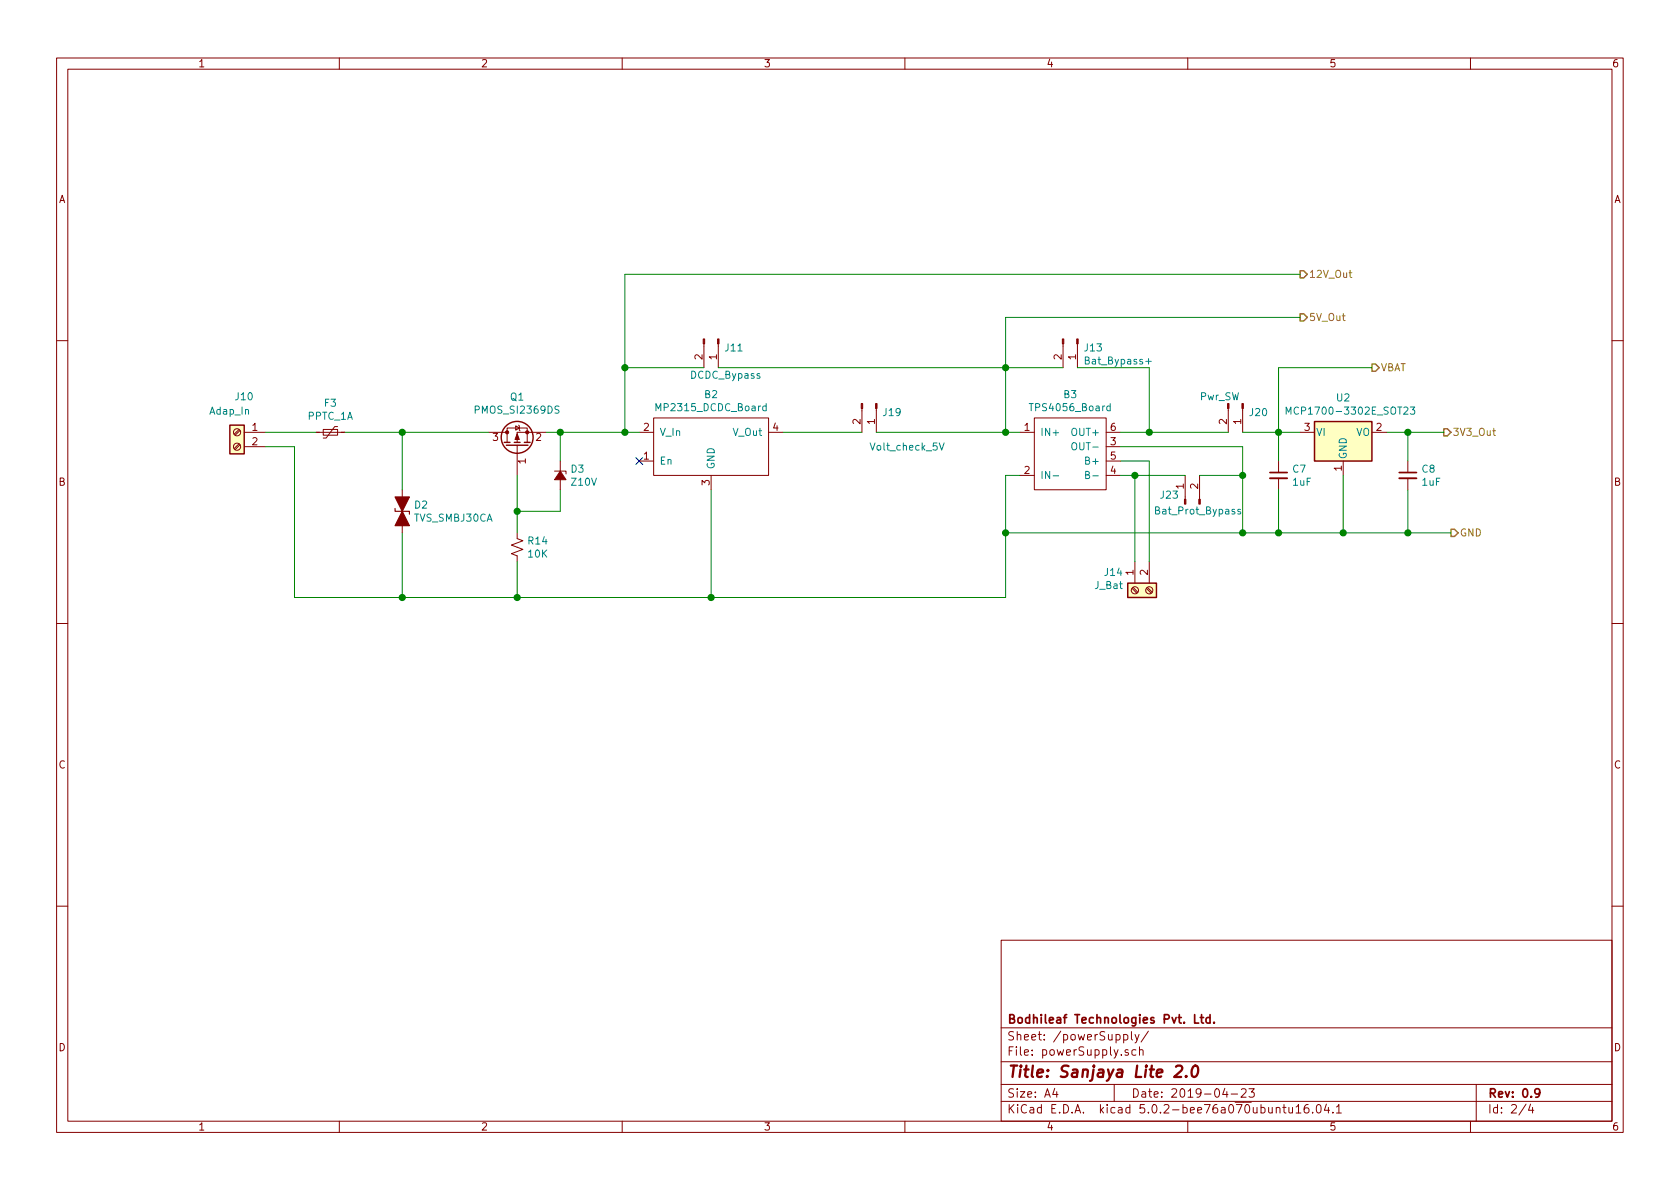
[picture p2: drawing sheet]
EESchema Schematic File Version 4
LIBS:sanjaya_lite2-cache
EELAYER 26 0
EELAYER END
$Descr A4 11693 8268
encoding utf-8
Sheet 2 4
Title "Sanjaya Lite 2.0"
Date "2019-04-23"
Rev "0.9"
Comp "Bodhileaf Technologies Pvt. Ltd."
Comment1 ""
Comment2 ""
Comment3 ""
Comment4 ""
$EndDescr
$Comp
L Custom_Misc:TPS4056_Board B3
U 1 1
P 7450 3150
F 0 "B3" H 7450 3565 50  0000 C CNN
F 1 "TPS4056_Board" H 7450 3474 50  0000 C CNN
F 2 "Custom Boards:TP4056_Module" H 7450 3200 50  0001 C CNN
F 3 "https://www.aliexpress.com/item/TP4056-5V-1A-Lipo-Battery-Charging-Board-18650-Charger-Module-lithium-battery-MICRO-Mini-USB-Interface/32874577354.html?ws_ab_test=searchweb0_0,searchweb201602_5_10065_10068_319_10059_10884_317_10887_10696_100031_321_322_10084_453_10083_454_10103_10618_10307_537_536,searchweb201603_51,ppcSwitch_0&algo_expid=a90d5cd1-5ed5-43bb-8358-e4aeb6933b69-0&algo_pvid=a90d5cd1-5ed5-43bb-8358-e4aeb6933b69" H 7450 3200 50  0001 C CNN
	1    7450 3150
	1    0    0    -1  
$EndComp
$Comp
L Connector:Screw_Terminal_01x02 J10
U 1 1
P 1650 3000
F 0 "J10" H 1600 3250 50  0000 C CNN
F 1 "Adap_In" H 1700 3150 50  0000 C CNN
F 2 "Connector_JST:JST_XH_B02B-XH-A_1x02_P2.50mm_Vertical" H 1650 3000 50  0001 C CNN
F 3 "~" H 1650 3000 50  0001 C CNN
	1    1650 3000
	-1   0    0    -1  
$EndComp
$Comp
L Connector:Screw_Terminal_01x02 J14
U 1 1
P 7900 4100
F 0 "J14" V 7773 4180 50  0000 L CNN
F 1 "J_Bat" V 7864 4180 50  0000 L CNN
F 2 "Connector_JST:JST_PH_B2B-PH-K_1x02_P2.00mm_Vertical" H 7900 4100 50  0001 C CNN
F 3 "~" H 7900 4100 50  0001 C CNN
	1    7900 4100
	0    -1   1    0   
$EndComp
Wire Wire Line
	7800 3200 8000 3200
Wire Wire Line
	8000 3200 8000 3900
Wire Wire Line
	7900 3900 7900 3300
Wire Wire Line
	7900 3300 7800 3300
Text HLabel 10050 3000 2    50   Output ~ 0
3V3_Out
Wire Wire Line
	9650 3000 9800 3000
Text HLabel 10100 3700 2    50   Output ~ 0
GND
$Comp
L Device:Q_PMOS_GSD Q1
U 1 1
P 3600 3100
F 0 "Q1" V 3943 3100 50  0000 C CNN
F 1 "PMOS_SI2369DS" V 3852 3100 50  0000 C CNN
F 2 "Package_TO_SOT_SMD:SOT-23" H 3800 3200 50  0001 C CNN
F 3 "~" H 3600 3100 50  0001 C CNN
	1    3600 3100
	0    -1   -1   0   
$EndComp
$Comp
L Device:Polyfuse_Small F3
U 1 1
P 2300 3000
F 0 "F3" V 2095 3000 50  0000 C CNN
F 1 "PPTC_1A" V 2186 3000 50  0000 C CNN
F 2 "Fuse:Fuse_1812_4532Metric_Pad1.30x3.40mm_HandSolder" H 2350 2800 50  0001 L CNN
F 3 "~" H 2300 3000 50  0001 C CNN
	1    2300 3000
	0    1    1    0   
$EndComp
Wire Wire Line
	7100 3300 7000 3300
Wire Wire Line
	7000 2550 7000 3000
Wire Wire Line
	7000 3000 7100 3000
Wire Wire Line
	8650 3100 8650 3300
$Comp
L Custom_Misc:MP2315_DCDC_Board B2
U 1 1
P 4950 3100
F 0 "B2" H 4950 3465 50  0000 C CNN
F 1 "MP2315_DCDC_Board" H 4950 3374 50  0000 C CNN
F 2 "Custom Boards:MCP2315_Module" H 4950 3100 50  0001 C CNN
F 3 "https://www.aliexpress.com/item/Ultra-Small-Size-DC-DC-Step-Down-Power-Supply-Module-3A-Buck-Converter-Adjustable-1-8V/32880983608.html?ws_ab_test=searchweb0_0,searchweb201602_5_10065_10068_319_10059_10884_317_10887_10696_100031_321_322_10084_453_10083_454_10103_10618_10307_537_536,searchweb201603_51,ppcSwitch_0&algo_expid=47a5696e-0ed0-4c22-9de8-635d961a37d2-0&algo_pvid=47a5696e-0ed0-4c22-9de8-635d961a37d2" H 4950 3100 50  0001 C CNN
	1    4950 3100
	1    0    0    -1  
$EndComp
Wire Wire Line
	4350 3000 4450 3000
Text HLabel 9050 1900 2    50   Output ~ 0
12V_Out
Text HLabel 9050 2200 2    50   Output ~ 0
5V_Out
Wire Wire Line
	4350 3000 4350 2550
Wire Wire Line
	7000 2550 7000 2200
Wire Wire Line
	7000 2200 9050 2200
Connection ~ 7000 2550
Text HLabel 9550 2550 2    50   Output ~ 0
VBAT
Wire Wire Line
	4950 3400 4950 4150
$Comp
L Connector:Conn_01x02_Male J11
U 1 1
P 5000 2350
F 0 "J11" V 5060 2390 50  0000 L CNN
F 1 "DCDC_Bypass" V 5250 2150 50  0000 L CNN
F 2 "Resistor_SMD:R_0805_2012Metric_Pad1.15x1.40mm_HandSolder" H 5000 2350 50  0001 C CNN
F 3 "~" H 5000 2350 50  0001 C CNN
	1    5000 2350
	0    1    1    0   
$EndComp
Connection ~ 4350 2550
Wire Wire Line
	4350 2550 4350 1900
Wire Wire Line
	7000 2550 7400 2550
$Comp
L Connector:Conn_01x02_Male J13
U 1 1
P 7500 2350
F 0 "J13" V 7560 2391 50  0000 L CNN
F 1 "Bat_Bypass+" V 7651 2391 50  0000 L CNN
F 2 "Resistor_SMD:R_0805_2012Metric_Pad1.15x1.40mm_HandSolder" H 7500 2350 50  0001 C CNN
F 3 "~" H 7500 2350 50  0001 C CNN
	1    7500 2350
	0    1    1    0   
$EndComp
Connection ~ 7000 3000
Wire Wire Line
	1850 3000 2200 3000
Wire Wire Line
	1850 3100 2050 3100
Wire Wire Line
	2050 3100 2050 4150
$Comp
L Device:D_TVS_ALT D2
U 1 1
P 2800 3550
F 0 "D2" V 2754 3629 50  0000 L CNN
F 1 "TVS_SMBJ30CA" V 2845 3629 50  0000 L CNN
F 2 "Diode_SMD:D_SMB_Handsoldering" H 2800 3550 50  0001 C CNN
F 3 "~" H 2800 3550 50  0001 C CNN
	1    2800 3550
	0    1    1    0   
$EndComp
Wire Wire Line
	2400 3000 2800 3000
Wire Wire Line
	2800 3400 2800 3000
Connection ~ 2800 3000
Wire Wire Line
	2800 3000 3400 3000
Wire Wire Line
	2050 4150 2800 4150
Wire Wire Line
	2800 3700 2800 4150
Connection ~ 2800 4150
Wire Wire Line
	2800 4150 3600 4150
Wire Wire Line
	7000 3300 7000 3700
NoConn ~ 4450 3200
$Comp
L Device:R_Small_US R14
U 1 1
P 3600 3800
F 0 "R14" H 3668 3846 50  0000 L CNN
F 1 "10K" H 3668 3755 50  0000 L CNN
F 2 "Resistor_SMD:R_0805_2012Metric_Pad1.15x1.40mm_HandSolder" H 3600 3800 50  0001 C CNN
F 3 "~" H 3600 3800 50  0001 C CNN
	1    3600 3800
	1    0    0    -1  
$EndComp
Wire Wire Line
	3600 3300 3600 3550
Wire Wire Line
	3600 3900 3600 4150
Wire Wire Line
	3800 3000 3900 3000
Connection ~ 4350 3000
Wire Wire Line
	3900 3200 3900 3000
Connection ~ 3900 3000
Wire Wire Line
	3900 3000 4350 3000
Wire Wire Line
	3900 3550 3600 3550
Wire Wire Line
	3900 3400 3900 3550
Connection ~ 3600 3550
Wire Wire Line
	3600 3550 3600 3700
Wire Wire Line
	3600 4150 4950 4150
Connection ~ 3600 4150
Wire Wire Line
	4350 1900 9050 1900
$Comp
L Connector:Conn_01x02_Male J19
U 1 1
P 6100 2800
F 0 "J19" V 6160 2840 50  0000 L CNN
F 1 "Volt_check_5V" V 6400 2750 50  0000 L CNN
F 2 "Connector_PinHeader_2.54mm:PinHeader_1x02_P2.54mm_Vertical" H 6100 2800 50  0001 C CNN
F 3 "~" H 6100 2800 50  0001 C CNN
	1    6100 2800
	0    1    1    0   
$EndComp
Wire Wire Line
	5450 3000 6000 3000
Wire Wire Line
	6100 3000 7000 3000
Wire Wire Line
	4900 2550 4350 2550
Wire Wire Line
	5000 2550 7000 2550
Wire Wire Line
	4950 4150 7000 4150
Connection ~ 4950 4150
$Comp
L Regulator_Linear:MCP1700-3302E_SOT23 U2
U 1 1
P 9350 3000
F 0 "U2" H 9350 3242 50  0000 C CNN
F 1 "MCP1700-3302E_SOT23" H 9400 3150 50  0000 C CNN
F 2 "Package_TO_SOT_SMD:SOT-23" H 9350 3225 50  0001 C CNN
F 3 "http://ww1.microchip.com/downloads/en/DeviceDoc/20001826C.pdf" H 9350 3000 50  0001 C CNN
	1    9350 3000
	1    0    0    -1  
$EndComp
Wire Wire Line
	8650 3700 8900 3700
Wire Wire Line
	9350 3300 9350 3700
Connection ~ 9350 3700
Wire Wire Line
	9350 3700 9800 3700
$Comp
L Device:C_Small C7
U 1 1
P 8900 3300
F 0 "C7" H 8992 3346 50  0000 L CNN
F 1 "1uF" H 8992 3255 50  0000 L CNN
F 2 "Capacitor_SMD:C_0805_2012Metric_Pad1.15x1.40mm_HandSolder" H 8900 3300 50  0001 C CNN
F 3 "~" H 8900 3300 50  0001 C CNN
	1    8900 3300
	1    0    0    -1  
$EndComp
$Comp
L Device:C_Small C8
U 1 1
P 9800 3300
F 0 "C8" H 9892 3346 50  0000 L CNN
F 1 "1uF" H 9892 3255 50  0000 L CNN
F 2 "Capacitor_SMD:C_0805_2012Metric_Pad1.15x1.40mm_HandSolder" H 9800 3300 50  0001 C CNN
F 3 "~" H 9800 3300 50  0001 C CNN
	1    9800 3300
	1    0    0    -1  
$EndComp
Wire Wire Line
	8900 3400 8900 3700
Connection ~ 8900 3700
Wire Wire Line
	8900 3700 9350 3700
Wire Wire Line
	9800 3400 9800 3700
Connection ~ 9800 3700
Wire Wire Line
	9800 3700 10100 3700
Wire Wire Line
	9800 3200 9800 3000
Connection ~ 9800 3000
Wire Wire Line
	9800 3000 10050 3000
Wire Wire Line
	8900 3200 8900 3000
Connection ~ 8900 3000
Wire Wire Line
	8900 3000 9050 3000
$Comp
L Connector:Conn_01x02_Male J20
U 1 1
P 8650 2800
F 0 "J20" V 8710 2841 50  0000 L CNN
F 1 "Pwr_SW" V 8600 2500 50  0000 L CNN
F 2 "Connector_JST:JST_XH_B02B-XH-A_1x02_P2.50mm_Vertical" H 8650 2800 50  0001 C CNN
F 3 "~" H 8650 2800 50  0001 C CNN
	1    8650 2800
	0    1    1    0   
$EndComp
Wire Wire Line
	8650 3000 8900 3000
$Comp
L Device:D_Zener_Small_ALT D3
U 1 1
P 3900 3300
F 0 "D3" V 3854 3368 50  0000 L CNN
F 1 "Z10V" V 3945 3368 50  0000 L CNN
F 2 "Diode_SMD:D_SOT-23_ANK" V 3900 3300 50  0001 C CNN
F 3 "~" V 3900 3300 50  0001 C CNN
	1    3900 3300
	0    1    1    0   
$EndComp
Wire Wire Line
	7800 3000 8000 3000
Wire Wire Line
	7800 3100 8650 3100
$Comp
L Connector:Conn_01x02_Male J23
U 1 1
P 8250 3500
F 0 "J23" V 8310 3541 50  0000 L CNN
F 1 "Bat_Prot_Bypass" V 8200 3100 50  0000 L CNN
F 2 "Resistor_SMD:R_0805_2012Metric_Pad1.15x1.40mm_HandSolder" H 8250 3500 50  0001 C CNN
F 3 "~" H 8250 3500 50  0001 C CNN
	1    8250 3500
	0    -1   -1   0   
$EndComp
Wire Wire Line
	7900 3300 8250 3300
Connection ~ 7900 3300
Wire Wire Line
	8350 3300 8650 3300
Connection ~ 8650 3300
Wire Wire Line
	8650 3300 8650 3700
Connection ~ 8650 3700
Connection ~ 7000 3700
Wire Wire Line
	7000 3700 7000 4150
Wire Wire Line
	7000 3700 8650 3700
Wire Wire Line
	7500 2550 8000 2550
Wire Wire Line
	8000 3000 8000 2550
Connection ~ 8000 3000
Wire Wire Line
	8000 3000 8550 3000
Wire Wire Line
	9550 2550 8900 2550
Wire Wire Line
	8900 2550 8900 3000
$EndSCHEMATC
